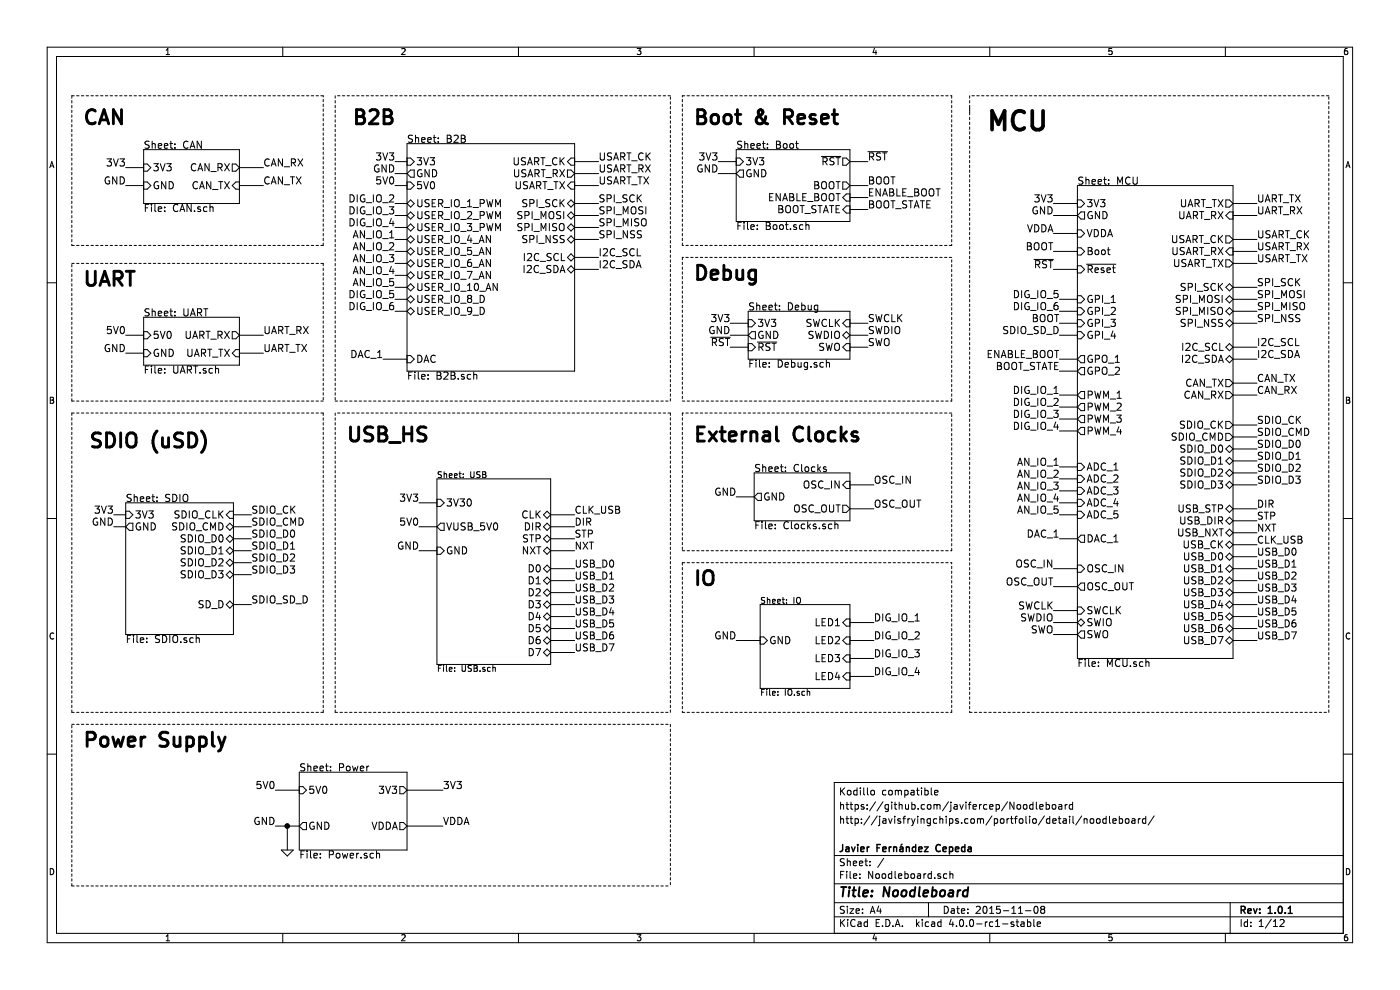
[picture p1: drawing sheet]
EESchema Schematic File Version 2
LIBS:Noodleboard-rescue
LIBS:power
LIBS:device
LIBS:transistors
LIBS:conn
LIBS:linear
LIBS:regul
LIBS:74xx
LIBS:cmos4000
LIBS:adc-dac
LIBS:memory
LIBS:xilinx
LIBS:microcontrollers
LIBS:dsp
LIBS:microchip
LIBS:analog_switches
LIBS:motorola
LIBS:texas
LIBS:intel
LIBS:audio
LIBS:interface
LIBS:digital-audio
LIBS:philips
LIBS:display
LIBS:cypress
LIBS:siliconi
LIBS:opto
LIBS:atmel
LIBS:contrib
LIBS:valves
LIBS:ChefLib
LIBS:ComponentLib
LIBS:Noodleboard-cache
EELAYER 25 0
EELAYER END
$Descr A4 11693 8268
encoding utf-8
Sheet 1 12
Title "Noodleboard"
Date "2015-11-08"
Rev "1.0.1"
Comp "Javier Fernández Cepeda"
Comment1 ""
Comment2 "http://javisfryingchips.com/portfolio/detail/noodleboard/"
Comment3 "https://github.com/javifercep/Noodleboard"
Comment4 "Kodillo compatible"
$EndDescr
Text Label 4800 4300 0    59   ~ 0
CLK_USB
Text Label 4800 4400 0    59   ~ 0
DIR
Text Label 4800 4500 0    59   ~ 0
STP
Text Label 4800 4600 0    59   ~ 0
NXT
Text Label 4800 4750 0    59   ~ 0
USB_D0
Text Label 4800 4850 0    59   ~ 0
USB_D1
Text Label 4800 4950 0    59   ~ 0
USB_D2
Text Label 4800 5050 0    59   ~ 0
USB_D3
Text Label 4800 5150 0    59   ~ 0
USB_D4
Text Label 4800 5250 0    59   ~ 0
USB_D5
Text Label 4800 5350 0    59   ~ 0
USB_D6
Text Label 4800 5450 0    59   ~ 0
USB_D7
Wire Wire Line
	3500 4600 3650 4600
Wire Wire Line
	4800 4300 4600 4300
Wire Wire Line
	4800 4400 4600 4400
Wire Wire Line
	4800 4500 4600 4500
Wire Wire Line
	4800 4600 4600 4600
Wire Wire Line
	4800 4750 4600 4750
Wire Wire Line
	4800 4850 4600 4850
Wire Wire Line
	4800 4950 4600 4950
Wire Wire Line
	4800 5050 4600 5050
Wire Wire Line
	4800 5150 4600 5150
Wire Wire Line
	4800 5250 4600 5250
Wire Wire Line
	4800 5350 4600 5350
Wire Wire Line
	4800 5450 4600 5450
Wire Wire Line
	6150 5350 6350 5350
Text Notes 700  6250 0    118  ~ 24
Power Supply
Wire Notes Line
	5600 3450 2800 3450
Text Notes 2900 3700 0    118  ~ 24
USB_HS
Wire Notes Line
	5700 4700 7950 4700
Text Notes 5800 4900 0    118  ~ 24
IO
Wire Notes Line
	5700 3350 7950 3350
Wire Notes Line
	7950 3350 7950 2150
Wire Notes Line
	7950 2150 5700 2150
Wire Notes Line
	5700 2150 5700 3350
Text Notes 5800 2350 0    118  ~ 24
Debug
Text Notes 5800 3700 0    118  ~ 24
External Clocks
Text Notes 8250 1100 0    157  ~ 31
MCU
$Sheet
S 3650 4000 950  1550
U 5175095A
F0 "USB" 50
F1 "USB.sch" 50
F2 "GND" I L 3650 4600 60 
F3 "CLK" B R 4600 4300 60 
F4 "DIR" B R 4600 4400 60 
F5 "STP" B R 4600 4500 60 
F6 "NXT" B R 4600 4600 60 
F7 "D0" B R 4600 4750 60 
F8 "D1" B R 4600 4850 60 
F9 "D2" B R 4600 4950 60 
F10 "D3" B R 4600 5050 60 
F11 "D4" B R 4600 5150 60 
F12 "D5" B R 4600 5250 60 
F13 "D6" B R 4600 5350 60 
F14 "D7" B R 4600 5450 60 
F15 "3V30" I L 3650 4200 60 
F16 "VUSB_5V0" O L 3650 4400 60 
$EndSheet
Wire Notes Line
	2800 3450 2800 5950
Wire Notes Line
	2800 5950 5600 5950
Wire Notes Line
	5700 3450 5700 4600
Wire Notes Line
	5700 4600 7950 4600
Wire Notes Line
	7950 4600 7950 3450
Wire Notes Line
	7950 3450 5700 3450
Text Label 3500 4200 2    60   ~ 0
3V3
Wire Wire Line
	3650 4200 3500 4200
Text Label 3500 4400 2    60   ~ 0
5V0
Wire Wire Line
	3500 4400 3650 4400
$Sheet
S 2500 6450 900  650 
U 55FF80BF
F0 "Power" 60
F1 "Power.sch" 60
F2 "3V3" O R 3400 6600 60 
F3 "VDDA" O R 3400 6900 60 
F4 "GND" O L 2500 6900 60 
F5 "5V0" I L 2500 6600 60 
$EndSheet
Wire Notes Line
	600  7400 5600 7400
Wire Notes Line
	600  6050 5600 6050
Text Label 3700 6600 0    60   ~ 0
3V3
Text Label 3700 6900 0    60   ~ 0
VDDA
$Comp
L GND-RESCUE-Noodleboard #PWR01
U 1 1
P 2400 7100
F 0 "#PWR01" H 2400 7100 30  0001 C CNN
F 1 "GND" H 2400 7030 30  0001 C CNN
F 2 "" H 2400 7100 60  0000 C CNN
F 3 "" H 2400 7100 60  0000 C CNN
	1    2400 7100
	1    0    0    -1  
$EndComp
Wire Wire Line
	3400 6600 3700 6600
Wire Wire Line
	2400 6900 2400 7100
Wire Notes Line
	5700 800  7950 800 
Wire Notes Line
	7950 2050 5700 2050
Text Notes 5800 1050 0    118  ~ 24
Boot & Reset\n
$Sheet
S 6150 1250 950  600 
U 5603C4D5
F0 "Boot" 60
F1 "Boot.sch" 60
F2 "GND" O L 6150 1450 60 
F3 "~RST" O R 7100 1350 60 
F4 "3V3" I L 6150 1350 60 
F5 "BOOT" O R 7100 1550 60 
F6 "ENABLE_BOOT" I R 7100 1650 60 
F7 "BOOT_STATE" I R 7100 1750 60 
$EndSheet
$Sheet
S 6350 5050 750  700 
U 51797E5D
F0 "IO" 50
F1 "IO.sch" 50
F2 "GND" I L 6350 5350 60 
F3 "LED1" I R 7100 5200 60 
F4 "LED2" I R 7100 5350 60 
F5 "LED3" I R 7100 5500 60 
F6 "LED4" I R 7100 5650 60 
$EndSheet
Wire Notes Line
	600  7400 600  6050
Wire Notes Line
	5700 2050 5700 800 
Wire Notes Line
	7950 800  7950 2050
$Sheet
S 6250 2600 850  400 
U 56047254
F0 "Debug" 60
F1 "Debug.sch" 60
F2 "3V3" I L 6250 2700 60 
F3 "SWCLK" I R 7100 2700 60 
F4 "GND" O L 6250 2800 60 
F5 "SWDIO" B R 7100 2800 60 
F6 "SWO" I R 7100 2900 60 
F7 "~RST" I L 6250 2900 60 
$EndSheet
$Sheet
S 6300 3950 800  400 
U 56047B2D
F0 "Clocks" 60
F1 "Clocks.sch" 60
F2 "GND" O L 6300 4150 60 
F3 "OSC_IN" I R 7100 4050 60 
F4 "OSC_OUT" O R 7100 4250 60 
$EndSheet
Text Notes 700  1050 0    118  ~ 24
CAN
$Sheet
S 1200 1250 800  450 
U 560499BC
F0 "CAN" 60
F1 "CAN.sch" 60
F2 "3V3" I L 1200 1400 60 
F3 "GND" I L 1200 1550 60 
F4 "CAN_RX" O R 2000 1400 60 
F5 "CAN_TX" I R 2000 1550 60 
$EndSheet
Text Notes 700  2400 0    118  ~ 24
UART\n
$Sheet
S 1200 2650 800  400 
U 5604D7BC
F0 "UART" 60
F1 "UART.sch" 60
F2 "5V0" I L 1200 2800 60 
F3 "GND" I L 1200 2950 60 
F4 "UART_RX" O R 2000 2800 60 
F5 "UART_TX" I R 2000 2950 60 
$EndSheet
Text Notes 2950 1050 0    118  ~ 24
B2B
$Sheet
S 3400 1200 1400 1900
U 56050EFB
F0 "B2B" 60
F1 "B2B.sch" 60
F2 "3V3" I L 3400 1350 60 
F3 "GND" O L 3400 1450 60 
F4 "5V0" I L 3400 1550 60 
F5 "USART_CK" I R 4800 1350 60 
F6 "USART_RX" O R 4800 1450 60 
F7 "USART_TX" I R 4800 1550 60 
F8 "SPI_SCK" B R 4800 1700 60 
F9 "SPI_MOSI" B R 4800 1800 60 
F10 "SPI_MISO" B R 4800 1900 60 
F11 "SPI_NSS" B R 4800 2000 60 
F12 "I2C_SCL" B R 4800 2150 60 
F13 "I2C_SDA" B R 4800 2250 60 
F14 "DAC" I L 3400 3000 60 
F15 "USER_IO_1_PWM" B L 3400 1700 60 
F16 "USER_IO_2_PWM" B L 3400 1800 60 
F17 "USER_IO_3_PWM" B L 3400 1900 60 
F18 "USER_IO_4_AN" B L 3400 2000 60 
F19 "USER_IO_5_AN" B L 3400 2100 60 
F20 "USER_IO_6_AN" B L 3400 2200 60 
F21 "USER_IO_7_AN" B L 3400 2300 60 
F22 "USER_IO_10_AN" B L 3400 2400 60 
F23 "USER_IO_8_D" B L 3400 2500 60 
F24 "USER_IO_9_D" B L 3400 2600 60 
$EndSheet
Text Notes 750  3750 0    118  ~ 24
SDIO (uSD)
$Sheet
S 1050 4200 900  1100
U 560518CE
F0 "SDIO" 60
F1 "SDIO.sch" 60
F2 "3V3" I L 1050 4300 60 
F3 "GND" O L 1050 4400 60 
F4 "SDIO_CLK" I R 1950 4300 60 
F5 "SDIO_CMD" B R 1950 4400 60 
F6 "SDIO_D0" B R 1950 4500 60 
F7 "SDIO_D1" B R 1950 4600 60 
F8 "SDIO_D2" B R 1950 4700 60 
F9 "SDIO_D3" B R 1950 4800 60 
F10 "SD_D" B R 1950 5050 60 
$EndSheet
Text Label 8800 1700 2    60   ~ 0
3V3
Text Label 2300 6900 2    60   ~ 0
GND
Connection ~ 2400 6900
Text Label 8800 1800 2    60   ~ 0
GND
Text Label 8800 1950 2    60   ~ 0
VDDA
Wire Wire Line
	8800 1700 9000 1700
Wire Wire Line
	8800 1800 9000 1800
Wire Wire Line
	8800 1950 9000 1950
Wire Wire Line
	2300 6900 2500 6900
Wire Wire Line
	2300 6600 2500 6600
Text Label 2300 6600 2    60   ~ 0
5V0
Text Label 3500 4600 2    60   ~ 0
GND
Text Label 10500 4550 0    59   ~ 0
CLK_USB
Text Label 10500 4250 0    59   ~ 0
DIR
Text Label 10500 4350 0    59   ~ 0
STP
Text Label 10500 4450 0    59   ~ 0
NXT
Text Label 10500 4650 0    59   ~ 0
USB_D0
Text Label 10500 4750 0    59   ~ 0
USB_D1
Text Label 10500 4850 0    59   ~ 0
USB_D2
Text Label 10500 4950 0    59   ~ 0
USB_D3
Text Label 10500 5050 0    59   ~ 0
USB_D4
Text Label 10500 5150 0    59   ~ 0
USB_D5
Text Label 10500 5250 0    59   ~ 0
USB_D6
Text Label 10500 5350 0    59   ~ 0
USB_D7
Wire Wire Line
	10500 4550 10300 4550
Wire Wire Line
	10500 4250 10300 4250
Wire Wire Line
	10500 4350 10300 4350
Wire Wire Line
	10500 4450 10300 4450
Wire Wire Line
	10500 4650 10300 4650
Wire Wire Line
	10500 4750 10300 4750
Wire Wire Line
	10500 4850 10300 4850
Wire Wire Line
	10500 4950 10300 4950
Wire Wire Line
	10500 5050 10300 5050
Wire Wire Line
	10500 5150 10300 5150
Wire Wire Line
	10500 5250 10300 5250
Wire Wire Line
	10500 5350 10300 5350
Text Label 1050 1400 2    60   ~ 0
3V3
Text Label 1050 1550 2    60   ~ 0
GND
Wire Wire Line
	1050 1400 1200 1400
Wire Wire Line
	1050 1550 1200 1550
Text Label 2200 2800 0    60   ~ 0
UART_RX
Text Label 2200 2950 0    60   ~ 0
UART_TX
Wire Wire Line
	2200 1550 2000 1550
Wire Wire Line
	2000 1400 2200 1400
Text Label 10500 3300 0    60   ~ 0
CAN_RX
Text Label 10500 3200 0    60   ~ 0
CAN_TX
Wire Wire Line
	10500 3200 10300 3200
Wire Wire Line
	10300 3300 10500 3300
Text Label 1050 2950 2    60   ~ 0
GND
Wire Wire Line
	1050 2800 1200 2800
Wire Wire Line
	1200 2950 1050 2950
Wire Wire Line
	2000 2800 2200 2800
Wire Wire Line
	2000 2950 2200 2950
Text Label 10500 1700 0    60   ~ 0
UART_TX
Text Label 10500 1800 0    60   ~ 0
UART_RX
Wire Wire Line
	10500 1700 10300 1700
Wire Wire Line
	10500 1800 10300 1800
Text Label 2200 1550 0    60   ~ 0
CAN_TX
Text Label 2200 1400 0    60   ~ 0
CAN_RX
Text Label 7250 2700 0    60   ~ 0
SWCLK
Text Label 7250 2800 0    60   ~ 0
SWDIO
Text Label 7250 2900 0    60   ~ 0
SWO
Text Label 6100 2700 2    60   ~ 0
3V3
Text Label 6100 2800 2    60   ~ 0
GND
Text Label 6100 2900 2    60   ~ 0
~RST
Wire Wire Line
	6100 2700 6250 2700
Wire Wire Line
	6100 2800 6250 2800
Wire Wire Line
	6100 2900 6250 2900
Wire Wire Line
	7250 2700 7100 2700
Wire Wire Line
	7250 2800 7100 2800
Wire Wire Line
	7100 2900 7250 2900
Text Label 8800 5100 2    60   ~ 0
SWCLK
Wire Wire Line
	8800 5100 9000 5100
Text Label 8800 5200 2    60   ~ 0
SWDIO
Text Label 8800 5300 2    60   ~ 0
SWO
Wire Wire Line
	8800 5200 9000 5200
Wire Wire Line
	9000 5300 8800 5300
Text Label 8800 2250 2    60   ~ 0
~RST
Wire Wire Line
	8800 2250 9000 2250
Text Label 7250 1350 0    60   ~ 0
~RST
Text Label 7250 1550 0    60   ~ 0
BOOT
Text Label 7250 1650 0    60   ~ 0
ENABLE_BOOT
Text Label 7250 1750 0    60   ~ 0
BOOT_STATE
Text Label 6000 1350 2    60   ~ 0
3V3
Text Label 6000 1450 2    60   ~ 0
GND
Wire Wire Line
	6000 1350 6150 1350
Wire Wire Line
	6000 1450 6150 1450
Wire Wire Line
	7100 1350 7250 1350
Wire Wire Line
	7100 1550 7250 1550
Wire Wire Line
	7250 1650 7100 1650
Wire Wire Line
	7250 1750 7100 1750
Text Label 8800 2100 2    60   ~ 0
BOOT
Wire Wire Line
	8800 2100 9000 2100
Text Label 8850 3000 2    60   ~ 0
ENABLE_BOOT
Text Label 8850 3100 2    60   ~ 0
BOOT_STATE
Wire Wire Line
	8850 3000 9000 3000
Wire Wire Line
	8850 3100 9000 3100
Text Label 6150 4150 2    60   ~ 0
GND
Wire Wire Line
	6150 4150 6300 4150
Text Label 7300 4050 0    60   ~ 0
OSC_IN
Text Label 7300 4250 0    60   ~ 0
OSC_OUT
Wire Wire Line
	7100 4050 7300 4050
Wire Wire Line
	7100 4250 7300 4250
Text Label 8800 4750 2    60   ~ 0
OSC_IN
Text Label 8800 4900 2    60   ~ 0
OSC_OUT
Wire Wire Line
	8800 4750 9000 4750
Wire Wire Line
	8800 4900 9000 4900
Text Label 950  4300 2    60   ~ 0
3V3
Wire Wire Line
	950  4300 1050 4300
Text Label 950  4400 2    60   ~ 0
GND
Wire Wire Line
	950  4400 1050 4400
Text Label 2100 4300 0    60   ~ 0
SDIO_CK
Text Label 2100 4400 0    60   ~ 0
SDIO_CMD
Text Label 2100 4500 0    60   ~ 0
SDIO_D0
Text Label 2100 4600 0    60   ~ 0
SDIO_D1
Text Label 2100 4700 0    60   ~ 0
SDIO_D2
Text Label 2100 4800 0    60   ~ 0
SDIO_D3
Text Label 2100 5050 0    60   ~ 0
SDIO_SD_D
Wire Wire Line
	1950 4300 2100 4300
Wire Wire Line
	1950 4400 2100 4400
Wire Wire Line
	1950 4500 2100 4500
Wire Wire Line
	1950 4600 2100 4600
Wire Wire Line
	1950 4700 2100 4700
Wire Wire Line
	1950 4800 2100 4800
Wire Wire Line
	1950 5050 2100 5050
Text Label 10500 3550 0    60   ~ 0
SDIO_CK
Text Label 10500 3650 0    60   ~ 0
SDIO_CMD
Text Label 10500 3750 0    60   ~ 0
SDIO_D0
Text Label 10500 3850 0    60   ~ 0
SDIO_D1
Text Label 10500 3950 0    60   ~ 0
SDIO_D2
Text Label 10500 4050 0    60   ~ 0
SDIO_D3
Wire Wire Line
	10500 3550 10300 3550
Wire Wire Line
	10500 3650 10300 3650
Wire Wire Line
	10500 3750 10300 3750
Wire Wire Line
	10500 3850 10300 3850
Wire Wire Line
	10500 3950 10300 3950
Wire Wire Line
	10500 4050 10300 4050
Text Label 8850 2800 2    60   ~ 0
SDIO_SD_D
Wire Wire Line
	8850 2800 9000 2800
Text Label 6150 5350 2    60   ~ 0
GND
Wire Wire Line
	7100 5200 7300 5200
Wire Wire Line
	7100 5350 7300 5350
Wire Wire Line
	7100 5500 7300 5500
Wire Wire Line
	7100 5650 7300 5650
Text Label 8850 3300 2    60   ~ 0
DIG_IO_1
Wire Wire Line
	8850 3600 9000 3600
Wire Wire Line
	8850 3500 9000 3500
Wire Wire Line
	8850 3400 9000 3400
Wire Wire Line
	8850 3300 9000 3300
Text Label 1050 2800 2    60   ~ 0
5V0
Text Label 10500 2000 0    60   ~ 0
USART_CK
Text Label 3300 1350 2    60   ~ 0
3V3
Wire Wire Line
	3300 1350 3400 1350
Text Label 3300 1450 2    60   ~ 0
GND
Wire Wire Line
	3300 1450 3400 1450
Text Label 3300 1550 2    60   ~ 0
5V0
Wire Wire Line
	3300 1550 3400 1550
Text Label 10500 2100 0    60   ~ 0
USART_RX
Text Label 10500 2200 0    60   ~ 0
USART_TX
Wire Wire Line
	10300 2000 10500 2000
Wire Wire Line
	10300 2100 10500 2100
Wire Wire Line
	10300 2200 10500 2200
Text Label 5000 1350 0    60   ~ 0
USART_CK
Text Label 5000 1450 0    60   ~ 0
USART_RX
Text Label 5000 1550 0    60   ~ 0
USART_TX
Wire Wire Line
	4800 1350 5000 1350
Wire Wire Line
	4800 1450 5000 1450
Wire Wire Line
	4800 1550 5000 1550
Text Label 10500 2400 0    60   ~ 0
SPI_SCK
Text Label 10500 2500 0    60   ~ 0
SPI_MOSI
Text Label 10500 2600 0    60   ~ 0
SPI_MISO
Text Label 10500 2700 0    60   ~ 0
SPI_NSS
Wire Wire Line
	10500 2400 10300 2400
Wire Wire Line
	10500 2500 10300 2500
Wire Wire Line
	10500 2600 10300 2600
Wire Wire Line
	10500 2700 10300 2700
$Sheet
S 9000 1550 1300 3950
U 56040A26
F0 "MCU" 60
F1 "MCU.sch" 60
F2 "3V3" I L 9000 1700 60 
F3 "GND" O L 9000 1800 60 
F4 "GPI_1" I L 9000 2500 60 
F5 "Boot" I L 9000 2100 60 
F6 "~Reset" I L 9000 2250 60 
F7 "GPI_2" I L 9000 2600 60 
F8 "GPI_3" I L 9000 2700 60 
F9 "GPI_4" I L 9000 2800 60 
F10 "GPO_1" O L 9000 3000 60 
F11 "GPO_2" O L 9000 3100 60 
F12 "PWM_1" O L 9000 3300 60 
F13 "PWM_2" O L 9000 3400 60 
F14 "PWM_3" O L 9000 3500 60 
F15 "PWM_4" O L 9000 3600 60 
F16 "ADC_1" I L 9000 3900 60 
F17 "ADC_3" I L 9000 4100 60 
F18 "ADC_4" I L 9000 4200 60 
F19 "ADC_5" I L 9000 4300 60 
F20 "ADC_2" I L 9000 4000 60 
F21 "DAC_1" O L 9000 4500 60 
F22 "OSC_IN" I L 9000 4750 60 
F23 "OSC_OUT" O L 9000 4900 60 
F24 "USB_STP" B R 10300 4250 60 
F25 "USB_DIR" B R 10300 4350 60 
F26 "USB_NXT" B R 10300 4450 60 
F27 "USB_CK" B R 10300 4550 60 
F28 "USB_D0" B R 10300 4650 60 
F29 "USB_D1" B R 10300 4750 60 
F30 "USB_D2" B R 10300 4850 60 
F31 "USB_D3" B R 10300 4950 60 
F32 "USB_D4" B R 10300 5050 60 
F33 "USB_D5" B R 10300 5150 60 
F34 "USB_D6" B R 10300 5250 60 
F35 "USB_D7" B R 10300 5350 60 
F36 "SWCLK" I L 9000 5100 60 
F37 "SWIO" B L 9000 5200 60 
F38 "SWO" O L 9000 5300 60 
F39 "UART_TX" O R 10300 1700 60 
F40 "UART_RX" I R 10300 1800 60 
F41 "USART_TX" O R 10300 2200 60 
F42 "USART_RX" I R 10300 2100 60 
F43 "USART_CK" O R 10300 2000 60 
F44 "VDDA" I L 9000 1950 60 
F45 "CAN_TX" O R 10300 3200 60 
F46 "CAN_RX" O R 10300 3300 60 
F47 "I2C_SCL" B R 10300 2900 60 
F48 "I2C_SDA" B R 10300 3000 60 
F49 "SDIO_CK" O R 10300 3550 60 
F50 "SDIO_CMD" O R 10300 3650 60 
F51 "SDIO_D0" B R 10300 3750 60 
F52 "SDIO_D1" B R 10300 3850 60 
F53 "SDIO_D2" B R 10300 3950 60 
F54 "SDIO_D3" B R 10300 4050 60 
F55 "SPI_SCK" B R 10300 2400 60 
F56 "SPI_MOSI" B R 10300 2500 60 
F57 "SPI_MISO" B R 10300 2600 60 
F58 "SPI_NSS" B R 10300 2700 60 
$EndSheet
Text Label 5000 1700 0    60   ~ 0
SPI_SCK
Text Label 5000 1800 0    60   ~ 0
SPI_MOSI
Text Label 5000 1900 0    60   ~ 0
SPI_MISO
Text Label 5000 2000 0    60   ~ 0
SPI_NSS
Wire Wire Line
	5000 1700 4800 1700
Wire Wire Line
	5000 1800 4800 1800
Wire Wire Line
	5000 1900 4800 1900
Wire Wire Line
	5000 2000 4800 2000
Text Label 10500 2900 0    60   ~ 0
I2C_SCL
Text Label 10500 3000 0    60   ~ 0
I2C_SDA
Wire Wire Line
	10300 2900 10500 2900
Wire Wire Line
	10500 3000 10300 3000
Text Label 5000 2150 0    60   ~ 0
I2C_SCL
Text Label 5000 2250 0    60   ~ 0
I2C_SDA
Wire Wire Line
	4800 2150 5000 2150
Wire Wire Line
	5000 2250 4800 2250
Text Label 8850 3900 2    60   ~ 0
AN_IO_1
Text Label 8850 4000 2    60   ~ 0
AN_IO_2
Text Label 8850 4100 2    60   ~ 0
AN_IO_3
Text Label 8850 4200 2    60   ~ 0
AN_IO_4
Text Label 8850 4300 2    60   ~ 0
AN_IO_5
Text Label 8850 3400 2    60   ~ 0
DIG_IO_2
Text Label 8850 3500 2    60   ~ 0
DIG_IO_3
Text Label 8850 3600 2    60   ~ 0
DIG_IO_4
Text Label 8850 2500 2    60   ~ 0
DIG_IO_5
Text Label 8850 2600 2    60   ~ 0
DIG_IO_6
Wire Wire Line
	8850 2500 9000 2500
Wire Wire Line
	8850 2600 9000 2600
Wire Wire Line
	8850 2700 9000 2700
Wire Wire Line
	8850 3900 9000 3900
Wire Wire Line
	8850 4000 9000 4000
Wire Wire Line
	8850 4100 9000 4100
Wire Wire Line
	9000 4200 8850 4200
Wire Wire Line
	8850 4300 9000 4300
Text Label 8850 4500 2    60   ~ 0
DAC_1
Wire Wire Line
	8850 4500 9000 4500
Text Label 7300 5200 0    60   ~ 0
DIG_IO_1
Text Label 7300 5350 0    60   ~ 0
DIG_IO_2
Text Label 7300 5500 0    60   ~ 0
DIG_IO_3
Text Label 7300 5650 0    60   ~ 0
DIG_IO_4
Text Label 3200 3000 2    60   ~ 0
DAC_1
Wire Wire Line
	3200 3000 3400 3000
Text Label 3300 1700 2    60   ~ 0
DIG_IO_2
Text Label 3300 1800 2    60   ~ 0
DIG_IO_3
Text Label 3300 1900 2    60   ~ 0
DIG_IO_4
Wire Wire Line
	3300 1700 3400 1700
Wire Wire Line
	3300 1800 3400 1800
Wire Wire Line
	3300 1900 3400 1900
Text Label 3300 2000 2    60   ~ 0
AN_IO_1
Text Label 3300 2100 2    60   ~ 0
AN_IO_2
Text Label 3300 2200 2    60   ~ 0
AN_IO_3
Text Label 3300 2300 2    60   ~ 0
AN_IO_4
Text Label 3300 2400 2    60   ~ 0
AN_IO_5
Wire Wire Line
	3300 2000 3400 2000
Wire Wire Line
	3300 2100 3400 2100
Wire Wire Line
	3300 2200 3400 2200
Wire Wire Line
	3300 2300 3400 2300
Wire Wire Line
	3300 2400 3400 2400
Text Label 3300 2500 2    60   ~ 0
DIG_IO_5
Text Label 3300 2600 2    60   ~ 0
DIG_IO_6
Wire Wire Line
	3300 2500 3400 2500
Wire Wire Line
	3300 2600 3400 2600
Text Label 8850 2700 2    60   ~ 0
BOOT
Wire Notes Line
	8100 900  8100 5950
Wire Notes Line
	8100 5950 11100 5950
Wire Notes Line
	11100 5950 11100 800 
Wire Notes Line
	11100 800  8100 800 
Wire Notes Line
	8100 800  8100 950 
Wire Notes Line
	5700 4700 5700 5950
Wire Notes Line
	5700 5950 7950 5950
Wire Notes Line
	7950 5950 7950 4700
Wire Notes Line
	5600 800  2800 800 
Wire Notes Line
	2800 800  2800 3350
Wire Notes Line
	2800 3350 5600 3350
Wire Notes Line
	5600 3350 5600 800 
Wire Notes Line
	5600 5950 5600 3450
Wire Notes Line
	600  800  2700 800 
Wire Notes Line
	600  800  600  2050
Wire Notes Line
	600  2050 2700 2050
Wire Notes Line
	2700 2050 2700 800 
Wire Notes Line
	600  2200 2700 2200
Wire Notes Line
	2700 2200 2700 3350
Wire Notes Line
	2700 3350 600  3350
Wire Notes Line
	600  3350 600  2200
Wire Notes Line
	2700 3450 2700 5950
Wire Notes Line
	2700 5950 600  5950
Wire Notes Line
	600  5950 600  3450
Wire Notes Line
	600  3450 2700 3450
Wire Notes Line
	5600 6050 5600 7400
Wire Wire Line
	3400 6900 3700 6900
$EndSCHEMATC
